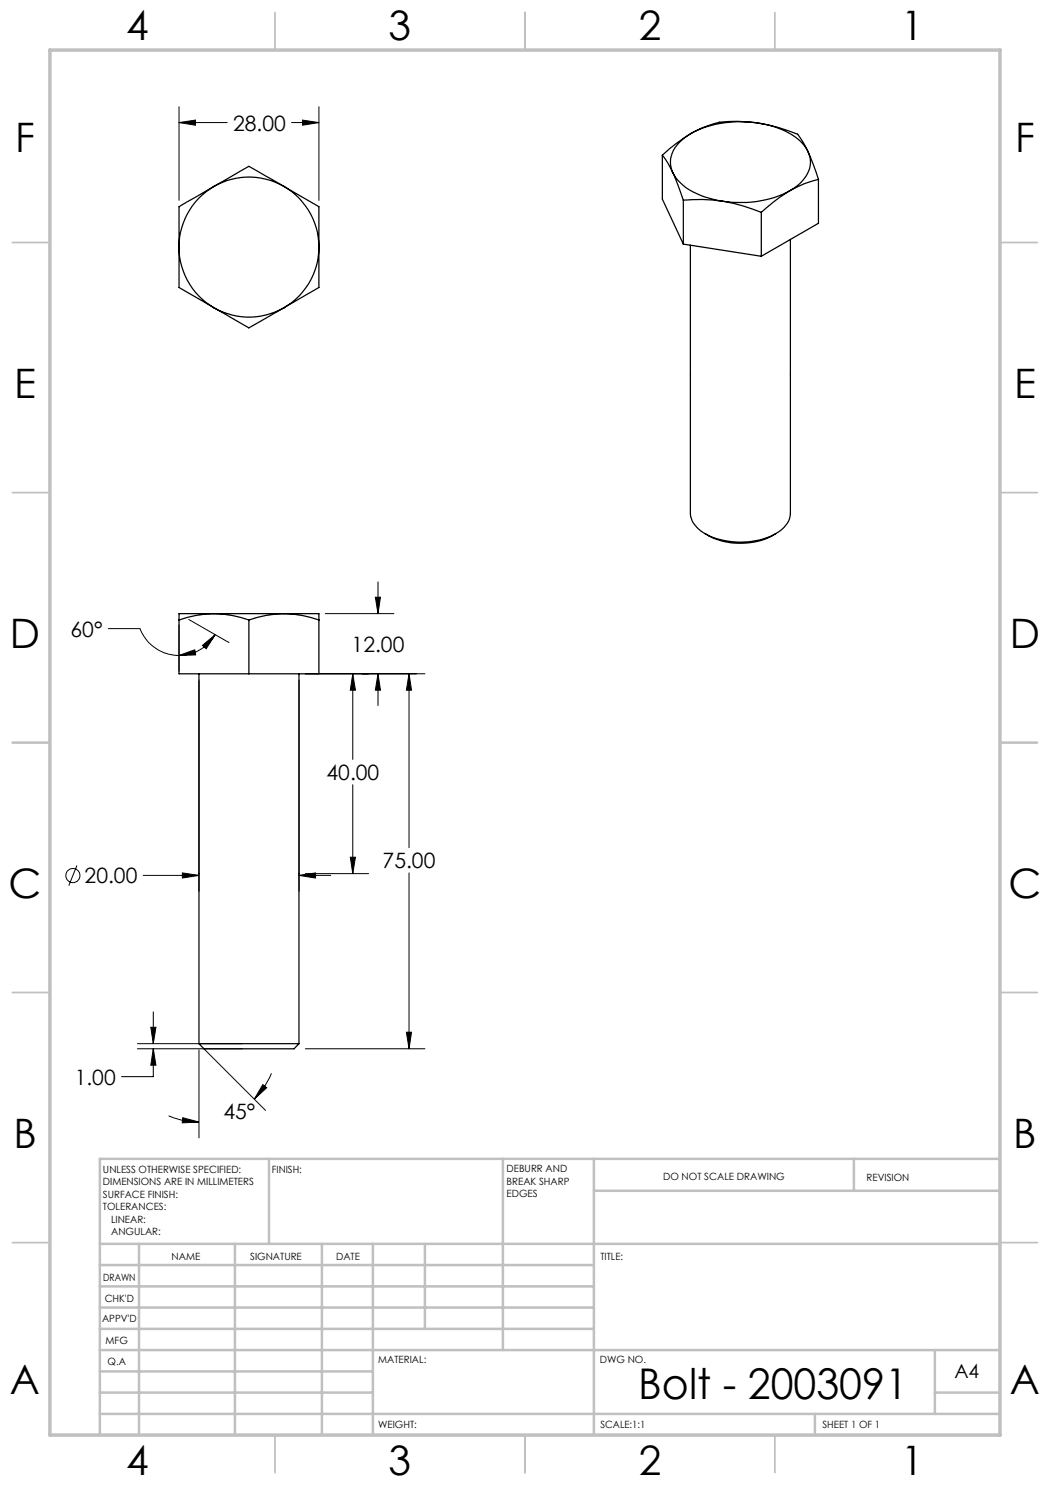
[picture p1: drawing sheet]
<svg xmlns="http://www.w3.org/2000/svg" width="210mm" height="297mm" viewBox="0 0 210 297" stroke-linecap="round" stroke-linejoin="round" font-family="sans-serif">
<g fill="none" stroke="#000" stroke-width=".2">
<path d="M35.8 21.3v18.8M35.8 24.5h9.6M35.8 24.5l3.3-.5v1zM58.3 24.5h5.5M60.5 24l3.3 .5-3.3 .5zM63.8 21.3v18.8M75.1 119.4h1l-.5 3.3zM75.6 116.4v6.3M21.7 125.7h6.3a8.4 8.4 0 0 0 7.8 5.4M35.8 125v9.3M35.8 131.1l3.1-1.1 .2 1zM37.7 123.9l8.1 4.6"/>
<path d="M39.8 136v42.3M40.5 129.1l2.5-2.2-1.8 2.8zM43 126.9a8.5 8.5 0 0 1-7.2 4.2M59.8 136v42.3M61.1 134.8h23.9M65.1 122.7h13.7M70.6 134.8v17.1M70.6 134.8l.5 3.2h-1zM75.6 134.8v6.3M75.6 134.8l.5 3.2h-1zM81.8 134.8v34.7M81.8 134.8l.5 3.2h-1z"/>
<path d="M70.6 156.9v17.8M15.4 173.1l-1.6 4M28.6 175.1h11.2M36.5 174.6l3.3 .5-3.3 .5zM59.8 175.1h6.3M59.8 175.1l3.3-.5v1zM61.1 174.7h12.6M70.1 171.4h1l-.5 3.3zM81.8 174.6v35.2M27.5 209.8h21M27.5 208.7h21M30.2 205.5h1l-.5 3.2z"/>
<path d="M30.7 209.8v5.5h-6.4M30.7 202.4v6.3M30.7 209.8l.5 3.2h-1zM39.8 210v17.6M40.7 209.7l12.4 12.4M52.6 216.9l.7 .7-2.4 2.2zM54.3 214.7l-.2 .5a16.8 16.8 0 0 1-3.2 4.6M61.1 209.8h23.9M81.3 206.4h1l-.5 3.4zM33.7 223.2a14.6 14.6 0 0 0 6.1 1.2M36.5 223.6l3.3 .8-3.4 .2z"/>
<circle cx="14.6" cy="175.1" r="1.41"/>
</g>
<g fill="none" stroke="#c0c0c0" stroke-width=".35">
<path d="M55 2.5v7.5M105 2.5v7.5M155 2.5v7.5M2.5 48.5h7.5M200 48.5h7.5M2.5 98.5h7.5M200 98.5h7.5M2.5 148.5h7.5M200 148.5h7.5M2.5 198.5h7.5M200 198.5h7.5M2.5 248.5h7.5"/>
<path d="M200 248.5h7.5M55 287v7.5M105 287v7.5M155 287v7.5"/>
</g>
<g fill="none" stroke="#c0c0c0" stroke-width=".5">
<path d="M53.8 231.8v17M100.6 231.8v38.2M118.8 231.8v55.2M118.8 238.2h81.2M170.8 231.8v6.4M200 231.8h-180v55.2M20 248.8h180M20 257.3h98.8M20 253h98.8M27.8 248.8v38.2M47 248.8v38.2M64.4 248.8v38.2"/>
<path d="M74.6 248.8v38.2M85 248.8v17M20 265.8h98.8M20 261.5h98.8M20 278.5h54.6M20 274.3h54.6M20 270h180M187 278.5h13M187 270v12.8M20 282.8h180M163 282.8v4.2"/>
</g>
<path d="M10 10h190v277h-190z" fill="none" stroke="#c0c0c0" stroke-width=".7"/>
<path d="M75.1 119.4h1l-.5 3.3zM75.6 134.8l.5 3.2h-1zM35.8 131.1l3.1-1.1 .2 1zM40.5 129.1l2.5-2.2-1.8 2.8zM59.8 175.1l3.3-.5v1zM36.5 174.6l3.3 .5-3.3 .5zM81.8 134.8l.5 3.2h-1zM81.3 206.4h1l-.5 3.4zM30.2 205.5h1l-.5 3.2zM30.7 209.8l.5 3.2h-1zM36.5 223.6l3.3 .8-3.4 .2zM52.6 216.9l.7 .7-2.4 2.2zM70.1 171.4h1l-.5 3.3zM70.6 134.8l.5 3.2h-1zM35.8 24.5l3.3-.5v1zM60.5 24l3.3 .5-3.3 .5z" fill="#000"/>
<g fill="none" stroke="#000" stroke-width=".25">
<path d="M42.8 37.3a14 14 0 0 1 14 0M42.8 37.3l7-4 7 4M42.8 37.3a14 14 0 0 0-7 12.1M42.8 37.3l-7 4v8.1M56.8 37.3a14 14 0 0 1 7 12.1M56.8 37.3l7 4v8.1M132.5 31l1 1.5 1 2M132.5 31v8.8l4.2 9M134.5 34.5a10.8 10.8 0 0 0 7.2 5.1l2.8 .6M134.5 34.5l2.2 5.5M138.2 26.7a7.3 7.3 0 0 0-4.1 5.6l.1 1.1 .3 1.1M138.2 26.7a35.3 35.3 0 0 0-5.7 4.3"/>
<path d="M151.7 24.6a21.8 21.8 0 0 0-13.5 2.1M151.7 24.6a14.4 14.4 0 0 1 9.3 4.7l.6 1M151.7 24.6a34.7 34.7 0 0 1 7.8 2.2l1 1.4 1.1 2.1M151.7 24.6l-.5-.1a28.9 28.9 0 0 0-7.3-.1l-1.2 .4a19 19 0 0 0-4.5 1.9M158 38.1a21.7 21.7 0 0 1-13.5 2.1M158 38.1l-2.2 1.4-3.5 3M161.6 30.3a5.3 5.3 0 0 1-1.8 6.5l-1.8 1.3M161.6 30.3l2.1 5.6M163.7 35.9a20.6 20.6 0 0 0-5.7 2.2M163.7 35.9v8.8l-11.4 6.6M35.8 49.4a14 14 0 0 0 7 12.2M35.8 49.4v8.1l7 4.1"/>
<path d="M63.8 49.4a14 14 0 0 1-7 12.2M63.8 49.4v8.1l-7 4.1M136.7 40a31.2 31.2 0 0 1 7.8 .2M136.7 48.8l15.6 2.5M136.7 40v8.8M144.5 40.2a33.2 33.2 0 0 1 7.8 2.3M152.3 42.5v8.8M158.1 47.9v54.8a5.1 5.1 0 0 1-3.4 4.3 15.4 15.4 0 0 1-14.5-.8 4.6 4.6 0 0 1-2.1-3.5v-53.7M42.8 61.6a14 14 0 0 0 14 0M42.8 61.6l7 4 7-4M141 106.7a14 14 0 0 0 14.2 0M35.8 124v10.8h28v-10.8"/>
<path d="M39.8 134.8v73.9M42.8 122.7h14M42.8 122.7a22.1 22.1 0 0 1 7 1.3M42.8 122.7a21.8 21.8 0 0 0-7 1.3M42.8 122.7h-7v1.3M49.8 124v10.8M56.8 122.7a22.3 22.3 0 0 0-7 1.3M56.8 122.7a22.1 22.1 0 0 1 7 1.3M56.8 122.7h7v1.3M59.8 134.8v73.9M39.8 208.7h20M39.8 208.7l1 1.1h18l1-1.1"/>
</g>
<text font-size="8.5" x="127.7" y="279.7">Bolt - 2003091</text>
<g font-size="8.1">
<text x="25.2" y="8">4</text>
<text x="77.7" y="8">3</text>
<text x="127.7" y="8">2</text>
<text x="180.2" y="8">1</text>
<text x="3" y="30.4">F</text>
<text x="203" y="30.4">F</text>
<text x="2.8" y="79.6">E</text>
<text x="202.8" y="79.6">E</text>
<text x="2" y="129.6">D</text>
<text x="202" y="129.6">D</text>
<text x="1.7" y="179.6">C</text>
<text x="201.7" y="179.6">C</text>
<text x="2.7" y="229.6">B</text>
<text x="202.7" y="229.6">B</text>
<text x="2" y="278.9">A</text>
<text x="202" y="278.9">A</text>
<text x="25.2" y="295">4</text>
<text x="77.7" y="295">3</text>
<text x="127.7" y="295">2</text>
<text x="180.2" y="295">1</text>
</g>
<g font-size="4.2">
<text x="46.6" y="26.1">28.00</text>
<text x="14.1" y="127.3">60°</text>
<text x="70.3" y="130.4">12.00</text>
<text x="65.3" y="156">40.00</text>
<text x="76.5" y="173.6">75.00</text>
<text x="16.9" y="176.6">20.00</text>
<text x="14.9" y="216.9">1.00</text>
<text x="44.7" y="223.8">45°</text>
</g>
<text font-size="3.9" x="190.9" y="275.5">A4</text>
<g font-size="2">
<text x="20.6" y="234.6">UNLESS OTHERWISE SPECIFIED:</text>
<text x="20.6" y="237.1">DIMENSIONS ARE IN MILLIMETERS</text>
<text x="20.6" y="239.6">SURFACE FINISH:</text>
<text x="54.4" y="234.6">FINISH:</text>
<text x="101.3" y="234.5">DEBURR AND</text>
<text x="101.3" y="237">BREAK SHARP</text>
<text x="101.3" y="239.5">EDGES</text>
<text x="132.6" y="236">DO NOT SCALE DRAWING</text>
<text x="173.3" y="236.2">REVISION</text>
<text x="20.6" y="242.1">TOLERANCES:</text>
<text x="22.2" y="244.6">LINEAR:</text>
<text x="22.2" y="247.1">ANGULAR:</text>
<text x="34.3" y="252">NAME</text>
<text x="50" y="251.9">SIGNATURE</text>
<text x="67.2" y="251.9">DATE</text>
<text x="120.1" y="251.9">TITLE:</text>
<text x="20.6" y="256.1">DRAWN</text>
<text x="20.9" y="260.3">CHK'D</text>
<text x="20.4" y="264.4">APPV'D</text>
<text x="21.1" y="268.8">MFG</text>
<text x="21.5" y="273">Q.A</text>
<text x="75.6" y="272.5">MATERIAL:</text>
<text x="120" y="272.5">DWG NO.</text>
<text x="75.6" y="285.5">WEIGHT:</text>
<text x="120.1" y="285.6">SCALE:1:1</text>
<text x="164.5" y="285.6">SHEET 1 OF 1</text>
</g>
</svg>
